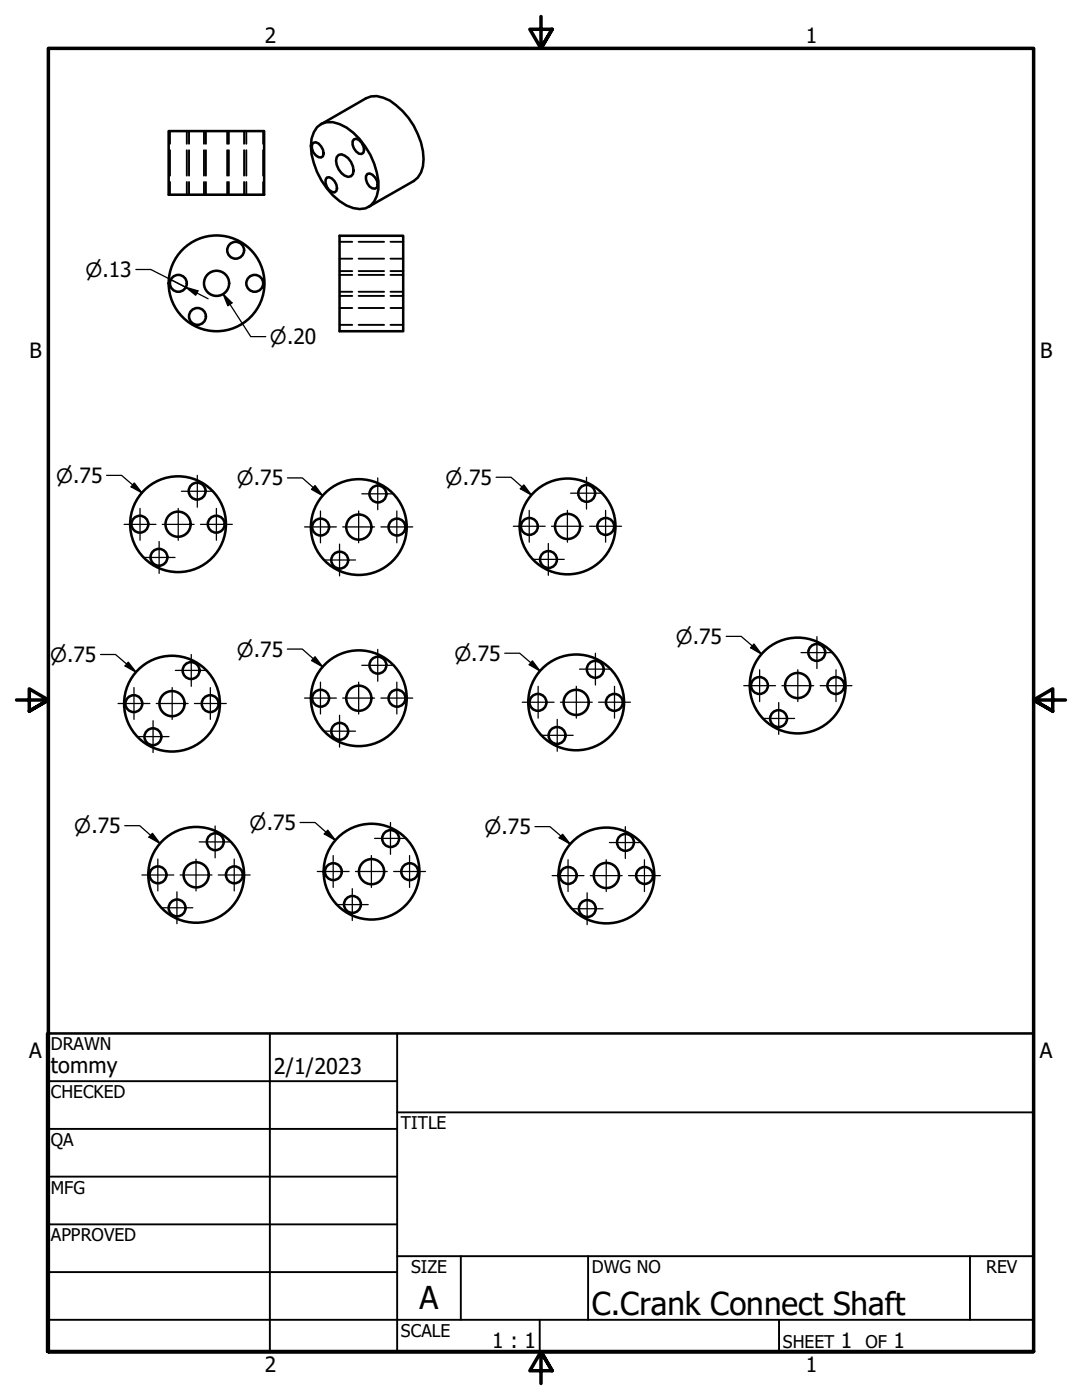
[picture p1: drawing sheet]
<svg xmlns="http://www.w3.org/2000/svg" width="216mm" height="279mm" viewBox="0 0 216 279" stroke-linecap="round" stroke-linejoin="round" font-family="sans-serif">
<!-- layer: Visible (ANSI) -->
<g fill="none" stroke="#000" stroke-width=".51">
<path d="M33.7 26.2h19v12.7h-19zM62.5 28.5l.5-.1a2.37 2.37 0 0 1 1.5 2.8l-.4 .2a2.01 2.01 0 0 1-1.6-2.9zM63.2 25.4a3.9 3.9 0 0 1 4.6-.6 13.9 13.9 0 0 1 7.4 9.6 6.6 6.6 0 0 1-1.3 6.7 4.6 4.6 0 0 1-4.7-.1 14.7 14.7 0 0 1-7.2-11.9l.2-1.4 .4-1.3zM64 24.8l9-5.2a4.7 4.7 0 0 1 4.8 .5 14.8 14.8 0 0 1 6.7 11.7 4.9 4.9 0 0 1-2 4.3l-9 5.2M65.2 35.4a1.88 1.88 0 0 1 2 2.2l-.1 .5-.4 .3a2.09 2.09 0 0 1-1.5-3zM67.6 30.9l.5-.1a3.4 3.4 0 0 1 2.3 3.9l-.4 .5a2.18 2.18 0 0 1-2.4-1.4 2.2 2.2 0 0 1 0-2.9zM70.6 27.8a1.59 1.59 0 0 1 1.9 1.4l.1 .7-.1 .6-.4 .2a2.16 2.16 0 0 1-1.7-2.5zM73.3 34.7l.4-.1a2.32 2.32 0 0 1 1.5 2.8l-.3 .3a2.01 2.01 0 0 1-1.6-3zM67.8 47.1h12.7v19h-12.7z"/>
<circle cx="35.6" cy="56.5" r="1.68"/>
<circle cx="43.2" cy="56.5" r="2.51"/>
<circle cx="43.2" cy="56.5" r="9.6"/>
<circle cx="47" cy="49.9" r="1.68"/>
<circle cx="50.8" cy="56.5" r="1.68"/>
<circle cx="39.4" cy="63.2" r="1.68"/>
<circle cx="39.3" cy="98" r="1.68"/>
<circle cx="75.4" cy="98.6" r="1.68"/>
<circle cx="117.1" cy="98.5" r="1.68"/>
<circle cx="27.9" cy="104.6" r="1.68"/>
<circle cx="31.7" cy="111.2" r="1.68"/>
<circle cx="35.5" cy="104.6" r="2.51"/>
<circle cx="35.5" cy="104.6" r="9.6"/>
<circle cx="43.1" cy="104.6" r="1.68"/>
<circle cx="64" cy="105.2" r="1.68"/>
<circle cx="67.8" cy="111.8" r="1.68"/>
<circle cx="71.6" cy="105.2" r="2.51"/>
<circle cx="71.6" cy="105.2" r="9.6"/>
<circle cx="79.2" cy="105.2" r="1.68"/>
<circle cx="105.6" cy="105.1" r="1.68"/>
<circle cx="109.4" cy="111.7" r="1.68"/>
<circle cx="113.3" cy="105.1" r="2.51"/>
<circle cx="113.3" cy="105.1" r="9.6"/>
<circle cx="120.9" cy="105.1" r="1.68"/>
<circle cx="38.1" cy="133.8" r="1.68"/>
<circle cx="64" cy="139.4" r="1.68"/>
<circle cx="71.6" cy="139.4" r="2.51"/>
<circle cx="71.6" cy="139.4" r="9.6"/>
<circle cx="75.4" cy="132.7" r="1.68"/>
<circle cx="79.2" cy="139.4" r="1.68"/>
<circle cx="118.8" cy="133.6" r="1.68"/>
<circle cx="151.5" cy="136.8" r="1.68"/>
<circle cx="159.2" cy="136.8" r="2.51"/>
<circle cx="159.2" cy="136.8" r="9.6"/>
<circle cx="163" cy="130.2" r="1.68"/>
<circle cx="166.8" cy="136.8" r="1.68"/>
<circle cx="26.7" cy="140.4" r="1.68"/>
<circle cx="30.5" cy="147" r="1.68"/>
<circle cx="34.3" cy="140.4" r="2.51"/>
<circle cx="34.3" cy="140.4" r="9.6"/>
<circle cx="41.9" cy="140.4" r="1.68"/>
<circle cx="67.8" cy="146" r="1.68"/>
<circle cx="107.3" cy="140.2" r="1.68"/>
<circle cx="111.2" cy="146.8" r="1.68"/>
<circle cx="115" cy="140.2" r="2.51"/>
<circle cx="115" cy="140.2" r="9.6"/>
<circle cx="122.6" cy="140.2" r="1.68"/>
<circle cx="155.4" cy="143.4" r="1.68"/>
<circle cx="31.5" cy="174.6" r="1.68"/>
<circle cx="39.1" cy="174.6" r="2.51"/>
<circle cx="39.1" cy="174.6" r="9.6"/>
<circle cx="43" cy="168" r="1.68"/>
<circle cx="46.8" cy="174.6" r="1.68"/>
<circle cx="66.5" cy="174" r="1.68"/>
<circle cx="74.1" cy="174" r="2.51"/>
<circle cx="74.1" cy="174" r="9.6"/>
<circle cx="77.9" cy="167.4" r="1.68"/>
<circle cx="81.8" cy="174" r="1.68"/>
<circle cx="113.4" cy="174.7" r="1.68"/>
<circle cx="121" cy="174.7" r="2.51"/>
<circle cx="121" cy="174.7" r="9.6"/>
<circle cx="124.8" cy="168.1" r="1.68"/>
<circle cx="128.6" cy="174.7" r="1.68"/>
<circle cx="35.3" cy="181.2" r="1.68"/>
<circle cx="70.3" cy="180.5" r="1.68"/>
<circle cx="117.2" cy="181.3" r="1.68"/>
</g>
<!-- layer: Hidden (ANSI) -->
<g fill="none" stroke="#000" stroke-width=".38">
<path d="M33.9 26.2v2.5M33.9 30v5.1M33.9 36.3v2.6M37.3 26.2v2.5M37.3 30v5.1M37.3 36.3v2.6M37.7 26.2v2.5M37.7 30v5.1M37.7 36.3v2.6M40.7 26.2v2.5M40.7 30v5.1M40.7 36.3v2.6"/>
<path d="M41.1 26.2v2.5M41.1 30v5.1M41.1 36.3v2.6M45.3 26.2v2.5M45.3 30v5.1M45.3 36.3v2.6M45.7 26.2v2.5M45.7 30v5.1M45.7 36.3v2.6M48.7 26.2v2.5M48.7 30v5.1M48.7 36.3v2.6"/>
<path d="M49.1 26.2v2.5M49.1 30v5.1M49.1 36.3v2.6M52.5 26.2v2.5M52.5 30v5.1M52.5 36.3v2.6M67.8 58.2h2.5M67.8 54.9h2.5M67.8 51.6h2.5M67.8 48.3h2.5M67.8 59.1h2.5M67.8 54.1h2.5"/>
<path d="M71.6 58.2h5M71.6 54.9h5M71.6 51.6h5M71.6 48.3h5M71.6 59.1h5M71.6 54.1h5M77.9 58.2h2.6M77.9 54.9h2.6M77.9 51.6h2.6M77.9 48.3h2.6M77.9 59.1h2.6M77.9 54.1h2.6"/>
<path d="M67.8 64.8h2.5M67.8 61.5h2.5M71.6 64.8h5M71.6 61.5h5M77.9 64.8h2.6M77.9 61.5h2.6"/>
</g>
<!-- layer: Border (ANSI) -->
<path d="M107.9 3.3v6.4l-2.2-3.9h4.5l-2.3 3.9 2.3-3.9M3.3 139.7h6.4l-3.9-2.2v4.4l3.9-2.2-3.9 2.2M212.6 139.7h-6.4l3.9-2.2v4.4l-3.9-2.2 3.9 2.2M9.7 269.7v-260h196.5v260h-196.5h196.5M110.2 273.6l-2.3-3.9 2.3 3.9h-4.5l2.2-3.9v6.4" fill="none" stroke="#000" stroke-width=".7"/>
<!-- layer: Title (ANSI) -->
<g fill="none" stroke="#000" stroke-width=".38">
<path d="M9.4 215.8h69.8M53.8 206.2v63.5M79.2 206.2v63.5M9.4 225.3h69.8M9.4 234.8h69.8M79.2 222h127M9.4 244.3h69.8M9.4 253.9h69.8M79.2 250.7h127M91.9 250.7v12.7M117.3 250.7v12.7M193.5 250.7v12.7"/>
<path d="M9.4 263.4h196.8M107.7 263.4v6.3M155.4 263.4v6.3"/>
</g>
<path d="M9.4 206.2h196.8v63.5h-196.8z" fill="none" stroke="#000" stroke-width=".51"/>
<!-- layer: Center Mark (ANSI) -->
<g fill="none" stroke="#000" stroke-width=".25">
<path d="M36.2 98h6.3M39.4 94.9v6.3M72.2 98.6h6.3M75.4 95.4v6.3M113.9 98.4h6.3M117 95.2v6.4M24.8 104.6h6.3M27.9 101.5v6.3M28.6 111.3h6.3M31.7 108.1v6.3M32.4 104.6h6.3M35.6 101.5v6.3"/>
<path d="M40 104.6h6.4M43.2 101.5v6.3M60.8 105.2h6.3M63.9 102v6.3M64.6 111.8h6.3M67.8 108.6v6.3M68.4 105.2h6.3M71.6 102v6.3M76 105.2h6.4M79.2 102v6.3M102.4 105h6.4M105.6 101.9v6.3"/>
<path d="M106.2 111.6h6.4M109.4 108.5v6.3M110 105h6.4M113.2 101.9v6.3M117.7 105h6.3M120.8 101.9v6.3M26.7 137.2v6.4M34.4 137.2v6.4M35 133.8h6.3M38.2 130.6v6.4M42 137.2v6.4M60.8 139.3h6.3"/>
<path d="M63.9 136.1v6.4M68.4 139.3h6.3M71.6 136.1v6.4M72.2 132.8h6.3M75.4 129.6v6.4M76 139.3h6.4M79.2 136.1v6.4M107.4 137v6.3M115 137v6.3M115.6 133.5h6.4M118.8 130.4v6.3M122.6 137v6.3"/>
<path d="M148.4 136.8h6.3M151.6 133.7v6.3M156 136.8h6.4M159.2 133.7v6.3M159.8 130.2h6.4M163 127.1v6.3M163.6 136.8h6.4M166.8 133.7v6.3M23.6 140.4h6.3M27.4 147h6.3M30.5 143.8v6.4M31.2 140.4h6.3"/>
<path d="M38.8 140.4h6.3M64.6 145.9h6.3M67.8 142.7v6.4M104.2 140.1h6.4M108 146.7h6.4M111.2 143.6v6.3M111.8 140.1h6.4M119.4 140.1h6.4M152.2 143.4h6.4M155.4 140.2v6.4M28.3 174.6h6.4M31.5 171.4v6.4"/>
<path d="M35.3 178v6.3M35.9 174.6h6.4M39.1 171.4v6.4M39.8 168h6.3M42.9 164.8v6.4M43.6 174.6h6.3M46.7 171.4v6.4M63.3 173.9h6.4M66.5 170.8v6.3M70.3 177.4v6.3M70.9 173.9h6.4M74.1 170.8v6.3"/>
<path d="M74.7 167.3h6.4M77.9 164.1v6.4M78.5 173.9h6.4M81.7 170.8v6.3M110.2 174.8h6.3M113.3 171.6v6.3M117.2 178.2v6.3M117.8 174.8h6.3M121 171.6v6.3M121.6 168.1h6.4M124.8 165v6.3M125.4 174.8h6.4"/>
<path d="M128.6 171.6v6.3M32.1 181.2h6.4M67.1 180.5h6.4M114 181.4h6.3"/>
</g>
<!-- layer: Dimension (ANSI) -->
<g fill="none" stroke="#000" stroke-width=".25">
<path d="M27.1 53.8h3l7 3.5M34.1 55.8l3 1.5M37.1 57.3l2.4 .7-.4 .9zM37.1 57.3l4.4 2.3M44.5 58.7l1.8 1.8-.8 .5zM44.5 58.7l5.5 8.5h3M21.3 94.9h3l4 3.5M26.8 96.4l1.5 2-2.1-1.2zM57.3 95.4h3l4.1 3.5M62.9 96.9l1.5 2-2.2-1.2zM99 95.2h3l4 3.6M104.5 96.8l1.5 2-2.2-1.3z"/>
<path d="M20.1 130.6h3l4.1 3.6M25.6 132.1l1.6 2.1-2.2-1.3zM57.3 129.5h3l4.1 3.6M62.9 131.1l1.5 2-2.2-1.3zM100.7 130.4h3l4.1 3.5M106.2 131.9l1.6 2-2.2-1.2zM144.9 127h3l4.1 3.6M150.4 128.5l1.6 2.1-2.2-1.3zM24.9 164.8h3l4 3.5M30.4 166.3l1.5 2-2.2-1.2zM59.9 164.1h3l4 3.6M65.4 165.7l1.5 2-2.2-1.3z"/>
<path d="M106.7 165h3l4.1 3.5M112.3 166.5l1.5 2-2.2-1.3z"/>
</g>
<g fill="#000">
<path d="M37.1 57.3l2.4 .7-.4 .9z" fill-rule="evenodd"/>
<path d="M44.5 58.7l1.8 1.8-.8 .5z" fill-rule="evenodd"/>
<path d="M26.8 96.4l1.5 2-2.1-1.2z" fill-rule="evenodd"/>
<path d="M62.9 96.9l1.5 2-2.2-1.2z" fill-rule="evenodd"/>
<path d="M104.5 96.8l1.5 2-2.2-1.3z" fill-rule="evenodd"/>
<path d="M25.6 132.1l1.6 2.1-2.2-1.3z" fill-rule="evenodd"/>
<path d="M62.9 131.1l1.5 2-2.2-1.3z" fill-rule="evenodd"/>
<path d="M106.2 131.9l1.6 2-2.2-1.2z" fill-rule="evenodd"/>
<path d="M150.4 128.5l1.6 2.1-2.2-1.3z" fill-rule="evenodd"/>
<path d="M30.4 166.3l1.5 2-2.2-1.2z" fill-rule="evenodd"/>
<path d="M65.4 165.7l1.5 2-2.2-1.3z" fill-rule="evenodd"/>
<path d="M112.3 166.5l1.5 2-2.2-1.3z" fill-rule="evenodd"/>
</g>
<g font-size="6.3">
<text x="83.7" y="261.2">A</text>
<text x="118.1" y="262.5">C.Crank Connect Shaft</text>
</g>
<g font-size="4.3">
<text x="10.2" y="214.1">tommy</text>
<text x="54.6" y="214.3">2/1/2023</text>
</g>
<g font-size="4.2">
<text x="52.8" y="8.6">2</text>
<text x="160.8" y="8.6">1</text>
<text x="5.9" y="71.4">B</text>
<text x="207.6" y="71.4">B</text>
<text x="5.8" y="211.1">A</text>
<text x="207.5" y="211.1">A</text>
<text x="98.2" y="269">1 : 1</text>
<text x="167.8" y="268.9">1</text>
<text x="178.3" y="268.9">1</text>
<text x="52.8" y="273.8">2</text>
<text x="160.8" y="273.8">1</text>
</g>
<g font-size="3.9">
<text x="17.1" y="55.2">⌀.13</text>
<text x="53.8" y="68.6">⌀.20</text>
<text x="11.2" y="96.3">⌀.75</text>
<text x="47.2" y="96.8">⌀.75</text>
<text x="88.9" y="96.7">⌀.75</text>
<text x="47.2" y="131.1">⌀.75</text>
<text x="90.7" y="131.8">⌀.75</text>
<text x="134.9" y="128.5">⌀.75</text>
<text x="10" y="132.1">⌀.75</text>
<text x="14.8" y="166.3">⌀.75</text>
<text x="49.8" y="165.6">⌀.75</text>
<text x="96.6" y="166.4">⌀.75</text>
</g>
<g font-size="3.5">
<text x="10.2" y="209.5">DRAWN</text>
<text x="10.2" y="219.1">CHECKED</text>
<text x="80" y="225.3">TITLE</text>
<text x="10.2" y="228.7">QA</text>
<text x="10.2" y="238.2">MFG</text>
<text x="10.2" y="247.7">APPROVED</text>
<text x="82" y="254.1">SIZE</text>
<text x="118.1" y="254.1">DWG NO</text>
<text x="196.8" y="254">REV</text>
<text x="80" y="266.8">SCALE</text>
<text x="156.2" y="268.9">SHEET</text>
<text x="172.7" y="268.9">OF</text>
</g>
</svg>
